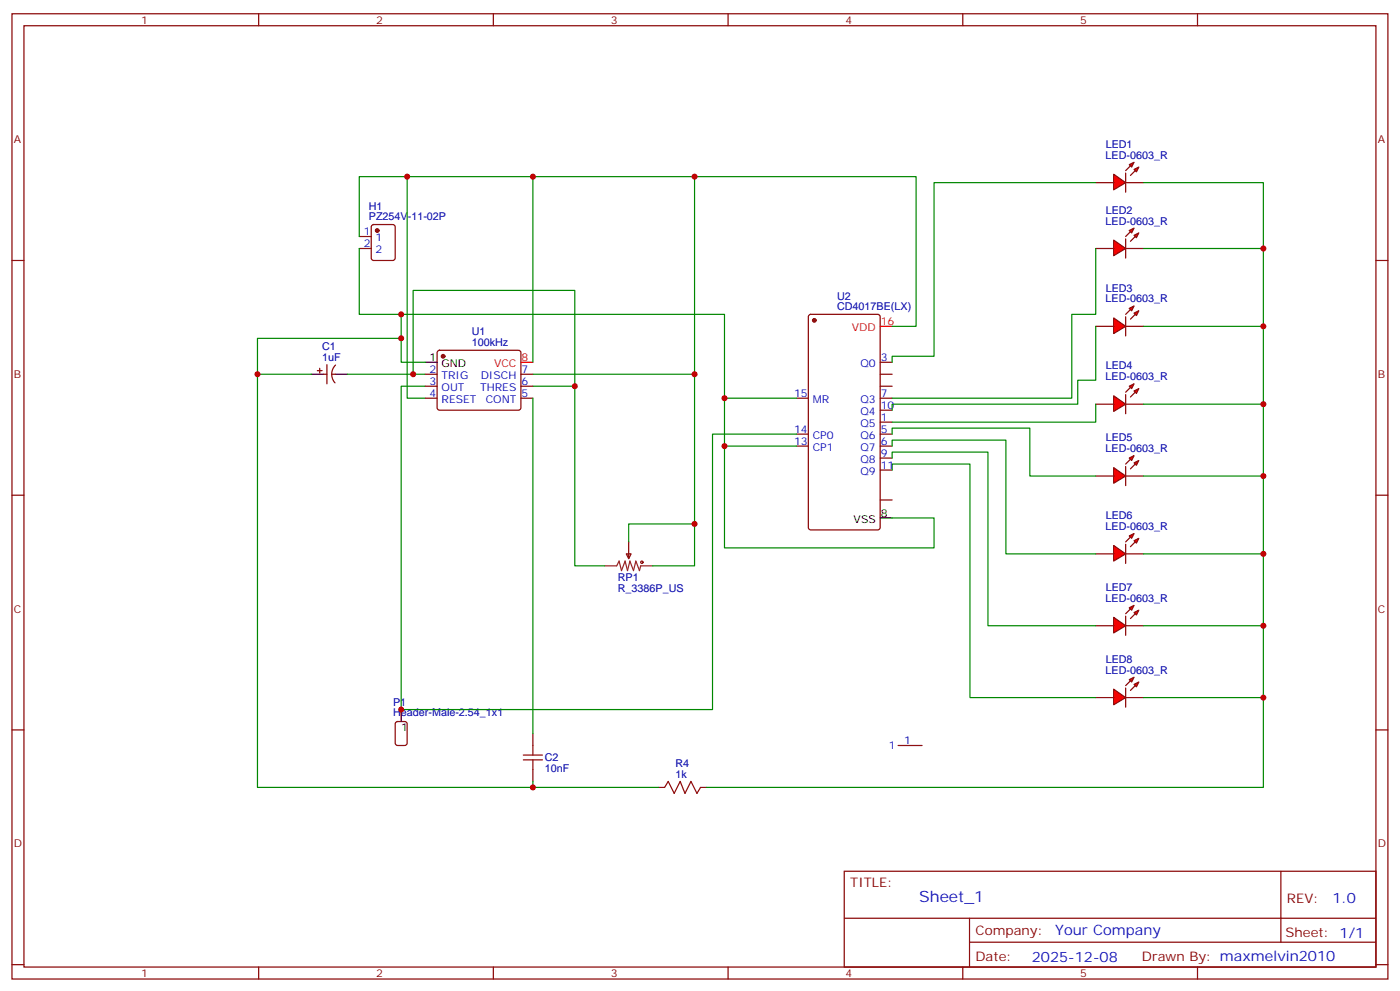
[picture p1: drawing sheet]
<svg xmlns="http://www.w3.org/2000/svg" width="412mm" height="292mm" viewBox="0 0 412 292" stroke-linecap="round" stroke-linejoin="round" font-family="sans-serif">
<g fill="none" stroke="#870000" stroke-width=".35">
<path d="M3.5 4.1h405.4v284.3h-405.4zM7.1 7.6h398.2v277.3h-398.2zM76.2 4.1v3.5M145.3 4.1v3.5M214.5 4.1v3.5M283.6 4.1v3.5M352.8 4.1v3.5M3.5 76.7h3.6M105.8 69.7h3.6M105.8 73.2h3.6M109.6 66.4l.5-.3h5.6l.7 .5v9.4l-.4 .7h-5.9l-.7-.4v-9.4zM405.3 76.7h3.6"/>
<path d="M238.4 92.8l.4-.2h19.8l.6 .4 .1 62.4-.5 .6-20 .1-.6-.5-.1-62.3zM93.5 109.2h1.4M94.2 108.5v1.4M95.2 110.2h1.1M96.3 107.4v5.7M97.7 110.2h1.1M98.9 107.5a3.8 3.8 0 0 0-.2 5.3M125.2 110.2h3.6M125.2 113.8h3.6M125.2 117.3h3.6M129 103.4l.5-.2h23.3l.5 .2 .2 .5-.1 16.5-.6 .4h-23.6l-.4-.7v-16.2zM153.5 110.2h3.5"/>
<path d="M153.5 113.8h3.5M153.5 117.3h3.5M234.6 117.3h3.5M259.3 110.2h3.5M259.3 113.8h3.5M259.3 117.3h3.5M259.3 106.7h3.5M234.6 127.9h3.5M234.6 131.4h3.5M259.3 127.9h3.5M259.3 131.4h3.5M259.3 138.5h3.5"/>
<path d="M259.3 134.9h3.5M259.3 124.4h3.5M259.3 120.8h3.5M3.5 145.9h3.6M185.2 159.6v5M259.3 147.3h3.5M405.3 145.9h3.6M184.5 163.2h1.4l-.7 1.4zM3.5 215h3.6M116.7 212.8l.4-.3h2.1l.7 .5v5.9l-.4 .6-2.4 .1-.6-.5-.1-5.8zM157 216.1v3.5M405.3 215h3.6"/>
<path d="M157 226.7v3.5M248.7 256.6h156.6v28.3h-156.6zM377.3 256.7v20.8M248.7 270.5h156.5M285.6 277.5h119.6M285.6 270.5v14.1M3.5 284.2h3.6M76.2 284.9v3.5M145.3 284.9v3.5M214.5 284.9v3.5M283.6 284.9v3.5M352.8 284.9v3.5"/>
<path d="M405.3 284.2h3.6"/>
</g>
<g fill="#870000" stroke="#870000" stroke-width=".35">
<circle cx="130.5" cy="105" r=".53"/>
<circle cx="239.9" cy="94.4" r=".53"/>
<circle cx="111.1" cy="67.9" r=".53"/>
</g>
<path d="M91.7 110.2h3.5M98.8 110.2h3.5M125.2 106.7h3.6M259.3 152.6h3.5M118.2 209v3.5" fill="none" stroke="#000" stroke-width=".35"/>
<path d="M259.3 96.1h3.5M153.5 106.7h3.5" fill="none" stroke="#f00" stroke-width=".35"/>
<g fill="none" stroke="#a10000" stroke-width=".35">
<path d="M157 219.6v2.8M154.2 223.8h5.6M154.2 222.4h5.6M157 223.8v2.9"/>
<circle cx="189.1" cy="165.6" r=".35"/>
</g>
<path d="M178.2 166.7h3.5l.7-1.4 .7 2.8 1-2.8 .8 2.8 .7-2.8 1 2.8 .7-2.8 1.1 2.8 .3-1.4h3.6" fill="none" stroke="#8c2424" stroke-width=".35"/>
<g fill="#f00" stroke="#870000" stroke-width=".35">
<path d="M328.1 51.3l3.5 2.5-3.5 2.1z"/>
<path d="M331.6 51v5.6z"/>
</g>
<g fill="#870000" stroke="#870000" stroke-width=".35">
<path d="M333 48.9l-1.4 1.4z"/>
<path d="M333 51.7l1.4-1.4z"/>
</g>
<g fill="#f00" stroke="#870000" stroke-width=".35">
<path d="M332.7 48.5l1.4-.7-.7 1.4z"/>
<path d="M334.1 49.9l1.4-.7-.7 1.4z"/>
</g>
<path d="M322.8 53.8h5.3M331.6 53.8h5.3" fill="none" stroke="#870000" stroke-width=".35"/>
<g fill="#f00" stroke="#870000" stroke-width=".35">
<path d="M328.1 70.7l3.5 2.5-3.5 2.1z"/>
<path d="M331.6 70.4v5.6z"/>
</g>
<g fill="#870000" stroke="#870000" stroke-width=".35">
<path d="M331.6 69.7l1.4-1.4z"/>
<path d="M333 71.1l1.4-1.4z"/>
</g>
<g fill="#f00" stroke="#870000" stroke-width=".35">
<path d="M332.7 67.9l1.4-.7-.7 1.4z"/>
<path d="M334.1 69.3l1.4-.7-.7 1.4z"/>
</g>
<path d="M322.8 73.2h5.3M331.6 73.2h5.3" fill="none" stroke="#870000" stroke-width=".35"/>
<g fill="#f00" stroke="#870000" stroke-width=".35">
<path d="M328.1 93.7l3.5 2.4-3.5 2.1z"/>
<path d="M331.6 93.3v5.7z"/>
</g>
<g fill="#870000" stroke="#870000" stroke-width=".35">
<path d="M331.6 92.6l1.4-1.4z"/>
<path d="M334.4 92.6l-1.4 1.4z"/>
</g>
<g fill="#f00" stroke="#870000" stroke-width=".35">
<path d="M332.7 90.8l1.4-.7-.7 1.4z"/>
<path d="M334.1 92.3l1.4-.8-.7 1.5z"/>
</g>
<path d="M322.8 96.1h5.3M331.6 96.1h5.3" fill="none" stroke="#870000" stroke-width=".35"/>
<g fill="#f00" stroke="#870000" stroke-width=".35">
<path d="M328.1 116.6l3.5 2.5-3.5 2.1z"/>
<path d="M331.6 116.2v5.7z"/>
</g>
<g fill="#870000" stroke="#870000" stroke-width=".35">
<path d="M331.6 115.5l1.4-1.4z"/>
<path d="M334.4 115.5l-1.4 1.4z"/>
</g>
<g fill="#f00" stroke="#870000" stroke-width=".35">
<path d="M332.7 113.8l1.4-.7-.7 1.4z"/>
<path d="M334.1 115.2l1.4-.7-.7 1.4z"/>
</g>
<path d="M322.8 119.1h5.3M331.6 119.1h5.3" fill="none" stroke="#870000" stroke-width=".35"/>
<g fill="#f00" stroke="#870000" stroke-width=".35">
<path d="M328.1 137.8l3.5 2.4-3.5 2.1z"/>
<path d="M331.6 137.4v5.7z"/>
</g>
<g fill="#870000" stroke="#870000" stroke-width=".35">
<path d="M333 135.3l-1.4 1.4z"/>
<path d="M333 138.1l1.4-1.4z"/>
</g>
<g fill="#f00" stroke="#870000" stroke-width=".35">
<path d="M332.7 134.9l1.4-.7-.7 1.4z"/>
<path d="M334.1 136.3l1.4-.7-.7 1.5z"/>
</g>
<path d="M322.8 140.2h5.3M331.6 140.2h5.3" fill="none" stroke="#870000" stroke-width=".35"/>
<g fill="#f00" stroke="#870000" stroke-width=".35">
<path d="M328.1 160.7l3.5 2.5-3.5 2.1z"/>
<path d="M331.6 160.3v5.7z"/>
</g>
<g fill="#870000" stroke="#870000" stroke-width=".35">
<path d="M331.6 159.6l1.4-1.4z"/>
<path d="M333 161l1.4-1.4z"/>
</g>
<g fill="#f00" stroke="#870000" stroke-width=".35">
<path d="M332.7 157.9l1.4-.7-.7 1.4z"/>
<path d="M334.1 159.3l1.4-.7-.7 1.4z"/>
</g>
<path d="M322.8 163.2h5.3M331.6 163.2h5.3" fill="none" stroke="#870000" stroke-width=".35"/>
<g fill="#f00" stroke="#870000" stroke-width=".35">
<path d="M328.1 181.9l3.5 2.4-3.5 2.1z"/>
<path d="M331.6 181.5v5.6z"/>
</g>
<g fill="#870000" stroke="#870000" stroke-width=".35">
<path d="M331.6 180.8l1.4-1.4z"/>
<path d="M333 182.2l1.4-1.4z"/>
</g>
<g fill="#f00" stroke="#870000" stroke-width=".35">
<path d="M332.7 179l1.4-.7-.7 1.4z"/>
<path d="M334.1 180.4l1.4-.7-.7 1.5z"/>
</g>
<path d="M322.8 184.3h5.3M331.6 184.3h5.3" fill="none" stroke="#870000" stroke-width=".35"/>
<g fill="#f00" stroke="#870000" stroke-width=".35">
<path d="M328.1 203l3.5 2.5-3.5 2.1z"/>
<path d="M331.6 202.7v5.6z"/>
</g>
<g fill="#870000" stroke="#870000" stroke-width=".35">
<path d="M333 200.6l-1.4 1.4z"/>
<path d="M333 203.4l1.4-1.4z"/>
</g>
<g fill="#f00" stroke="#870000" stroke-width=".35">
<path d="M332.7 200.2l1.4-.7-.7 1.4z"/>
<path d="M334.1 201.6l1.4-.7-.7 1.4z"/>
</g>
<path d="M264.6 219.6h7M322.8 205.5h5.3M331.6 205.5h5.3M194 232h1.8M206.4 232h1.7" fill="none" stroke="#870000" stroke-width=".35"/>
<g fill="none" stroke="#008700" stroke-width=".35">
<path d="M119.9 52v65.3h5.3M157 52v54.7M204.6 52v114.7h-12.3M322.8 53.8h-47.6v51.2h-12.4v1.7M336.9 53.8h35.3v178.2h-164.1M105.8 69.7v-17.7h164.1v44.1h-7.1M105.8 73.2v19.4h107.6v68.8h61.8v-8.8h-12.4M322.8 73.2v19.4h-7.1v24.7h-52.9M336.9 73.2h35.3M118.2 92.6v14.1h7M118.2 99.7h-42.4v132.3h118.2M322.8 96.1v15.9h-5.3v7.1h-54.7v1.7"/>
<path d="M336.9 96.1h35.3M75.8 110.2h15.9M102.3 110.2h22.9M121.7 110.2v-24.7h47.6v81.2h8.9M125.2 113.8h-7v95.2h91.7v-81.1h24.7M157 110.2h47.6M157 113.8h12.3M157 117.3v98.8M213.4 117.3h21.2M322.8 119.1v5.3h-60M336.9 119.1h35.3M213.4 131.4h21.2"/>
<path d="M262.8 138.5v-1.8h23v68.8h37M262.8 134.9v-1.7h28.2v51.1h31.8M262.8 131.4v-1.8h33.5v33.6h26.5M262.8 127.9v-1.8h40.6v14.1h19.4M204.6 154.3h-19.4v5.3M336.9 140.2h35.3M336.9 163.2h35.3M336.9 184.3h35.3M336.9 205.5h35.3M157 230.2v1.8"/>
</g>
<path d="M195.8 232l1-1.8 1.8 3.5 1.8-3.5 1.4 3.5 1.8-3.5 1.7 3.5 1.1-1.7" fill="none" stroke="#a10000" stroke-width=".35"/>
<g fill="#c00">
<circle cx="118.2" cy="92.6" r=".88"/>
<circle cx="118.2" cy="99.7" r=".88"/>
<circle cx="372.2" cy="73.2" r=".88"/>
<circle cx="372.2" cy="96.1" r=".88"/>
<circle cx="372.2" cy="119.1" r=".88"/>
<circle cx="372.2" cy="140.2" r=".88"/>
<circle cx="372.2" cy="163.2" r=".88"/>
<circle cx="372.2" cy="184.3" r=".88"/>
<circle cx="372.2" cy="205.5" r=".88"/>
<circle cx="75.8" cy="110.2" r=".88"/>
<circle cx="204.6" cy="52" r=".88"/>
<circle cx="121.7" cy="110.2" r=".88"/>
<circle cx="204.6" cy="154.3" r=".88"/>
<circle cx="204.6" cy="110.2" r=".88"/>
<circle cx="169.3" cy="113.8" r=".88"/>
<circle cx="157" cy="232" r=".88"/>
<circle cx="119.9" cy="52" r=".88"/>
<circle cx="118.2" cy="209" r=".88"/>
<circle cx="213.4" cy="131.4" r=".88"/>
<circle cx="213.4" cy="117.3" r=".88"/>
<circle cx="157" cy="52" r=".88"/>
</g>
<text font-size="4.6" fill="#00f" x="270.8" y="265.7">Sheet_1</text>
<g font-size="4.2" fill="#00f">
<text x="392.5" y="265.9">1.0</text>
<text x="310.9" y="275.5">Your Company</text>
<text x="304" y="283.3">2025-12-08</text>
</g>
<g font-size="3.9" fill="#800">
<text x="250.5" y="261.2">TITLE:</text>
<text x="379.1" y="265.9">REV:</text>
<text x="287.4" y="275.4">Company:</text>
<text x="378.7" y="276">Sheet: 1/1</text>
<text x="287.4" y="283.1">Date:</text>
<text x="336.4" y="283.2">Drawn By: maxmelvin2010</text>
</g>
<g font-size="3.2" fill="#800">
<text x="41.6" y="7.1">1</text>
<text x="110.8" y="7.1">2</text>
<text x="179.9" y="7.1">3</text>
<text x="249.1" y="7.1">4</text>
<text x="318.2" y="7.1">5</text>
<text x="4.1" y="42.2">A</text>
<text x="405.9" y="42.2">A</text>
<text x="4.1" y="111.3">B</text>
<text x="405.9" y="111.3">B</text>
<text x="4.1" y="180.4">C</text>
<text x="405.9" y="180.4">C</text>
<text x="4.1" y="249.6">D</text>
<text x="405.9" y="249.6">D</text>
<text x="41.6" y="287.9">1</text>
<text x="110.8" y="287.9">2</text>
<text x="179.9" y="287.9">3</text>
<text x="249.1" y="287.9">4</text>
<text x="318.2" y="287.9">5</text>
</g>
<g font-size="3.2" fill="#000080">
<text x="325.7" y="46.7">LED-0603_R</text>
<text x="325.7" y="43.6">LED1</text>
<text x="108.7" y="64.9">PZ254V-11-02P</text>
<text x="108.7" y="61.8">H1</text>
<text x="325.7" y="63">LED2</text>
<text x="325.7" y="66.1">LED-0603_R</text>
<text x="246.6" y="88.2">U2</text>
<text x="325.7" y="89.1">LED-0603_R</text>
<text x="325.7" y="85.9">LED3</text>
<text x="246.6" y="91.4">CD4017BE(LX)</text>
<text x="139" y="102">100kHz</text>
<text x="139" y="98.8">U1</text>
<text x="94.9" y="106.4">1uF</text>
<text x="94.9" y="103.2">C1</text>
<text x="325.7" y="112">LED-0603_R</text>
<text x="325.7" y="108.8">LED4</text>
<text x="325.7" y="130">LED5</text>
<text x="325.7" y="133.2">LED-0603_R</text>
<text x="325.7" y="152.9">LED6</text>
<text x="325.7" y="156.1">LED-0603_R</text>
<text x="182" y="171.1">RP1</text>
<text x="182" y="174.3">R_3386P_US</text>
<text x="325.7" y="177.3">LED-0603_R</text>
<text x="325.7" y="174.1">LED7</text>
<text x="325.7" y="195.3">LED8</text>
<text x="325.7" y="198.4">LED-0603_R</text>
<text x="115.8" y="207.8">P1</text>
<text x="115.8" y="211">Header-Male-2.54_1x1</text>
<text x="160.5" y="227.4">10nF</text>
<text x="160.5" y="224.3">C2</text>
<text x="199" y="226">R4</text>
<text x="199" y="229.1">1k</text>
</g>
<g font-size="3.2" fill="#00f">
<text x="107.2" y="69.3">1</text>
<text x="110.7" y="71.1">1</text>
<text x="107.2" y="72.8">2</text>
<text x="110.7" y="74.6">2</text>
<text x="259.5" y="106.4">3</text>
<text x="126.6" y="109.9">2</text>
<text x="126.6" y="113.4">3</text>
<text x="130.1" y="111.7">TRIG</text>
<text x="141.6" y="111.7">DISCH</text>
<text x="153.6" y="113.4">6</text>
<text x="153.6" y="109.9">7</text>
<text x="253.5" y="108.1">Q0</text>
<text x="126.6" y="116.9">4</text>
<text x="130.1" y="115.2">OUT</text>
<text x="130.1" y="118.7">RESET</text>
<text x="141.4" y="115.2">THRES</text>
<text x="143.1" y="118.7">CONT</text>
<text x="153.6" y="116.9">5</text>
<text x="233.9" y="116.9">15</text>
<text x="239.4" y="118.7">MR</text>
<text x="253.5" y="118.7">Q3</text>
<text x="259.5" y="116.9">7</text>
<text x="253.5" y="125.8">Q5</text>
<text x="253.5" y="122.2">Q4</text>
<text x="259.5" y="124">1</text>
<text x="259.5" y="120.5">10</text>
<text x="233.9" y="127.5">14</text>
<text x="233.9" y="131.1">13</text>
<text x="239.4" y="129.3">CP0</text>
<text x="253.5" y="129.3">Q6</text>
<text x="259.5" y="131.1">6</text>
<text x="259.5" y="127.5">5</text>
<text x="239.4" y="132.8">CP1</text>
<text x="253.5" y="136.3">Q8</text>
<text x="253.5" y="132.8">Q7</text>
<text x="259.5" y="134.6">9</text>
<text x="253.5" y="139.9">Q9</text>
<text x="259.5" y="138.1">11</text>
<text x="261.9" y="220.7">1</text>
<text x="266.3" y="219.3">1</text>
</g>
<g font-size="3.2" fill="#f00">
<text x="259.5" y="95.8">16</text>
<text x="250.9" y="97.5">VDD</text>
<text x="153.6" y="106.4">8</text>
<text x="145.6" y="108.1">VCC</text>
</g>
<g font-size="3.2">
<text x="126.6" y="106.4">1</text>
<text x="130.1" y="108.1">GND</text>
<text x="251.5" y="154">VSS</text>
<text x="259.5" y="152.2">8</text>
<text x="118.2" y="215.4">1</text>
</g>
</svg>
